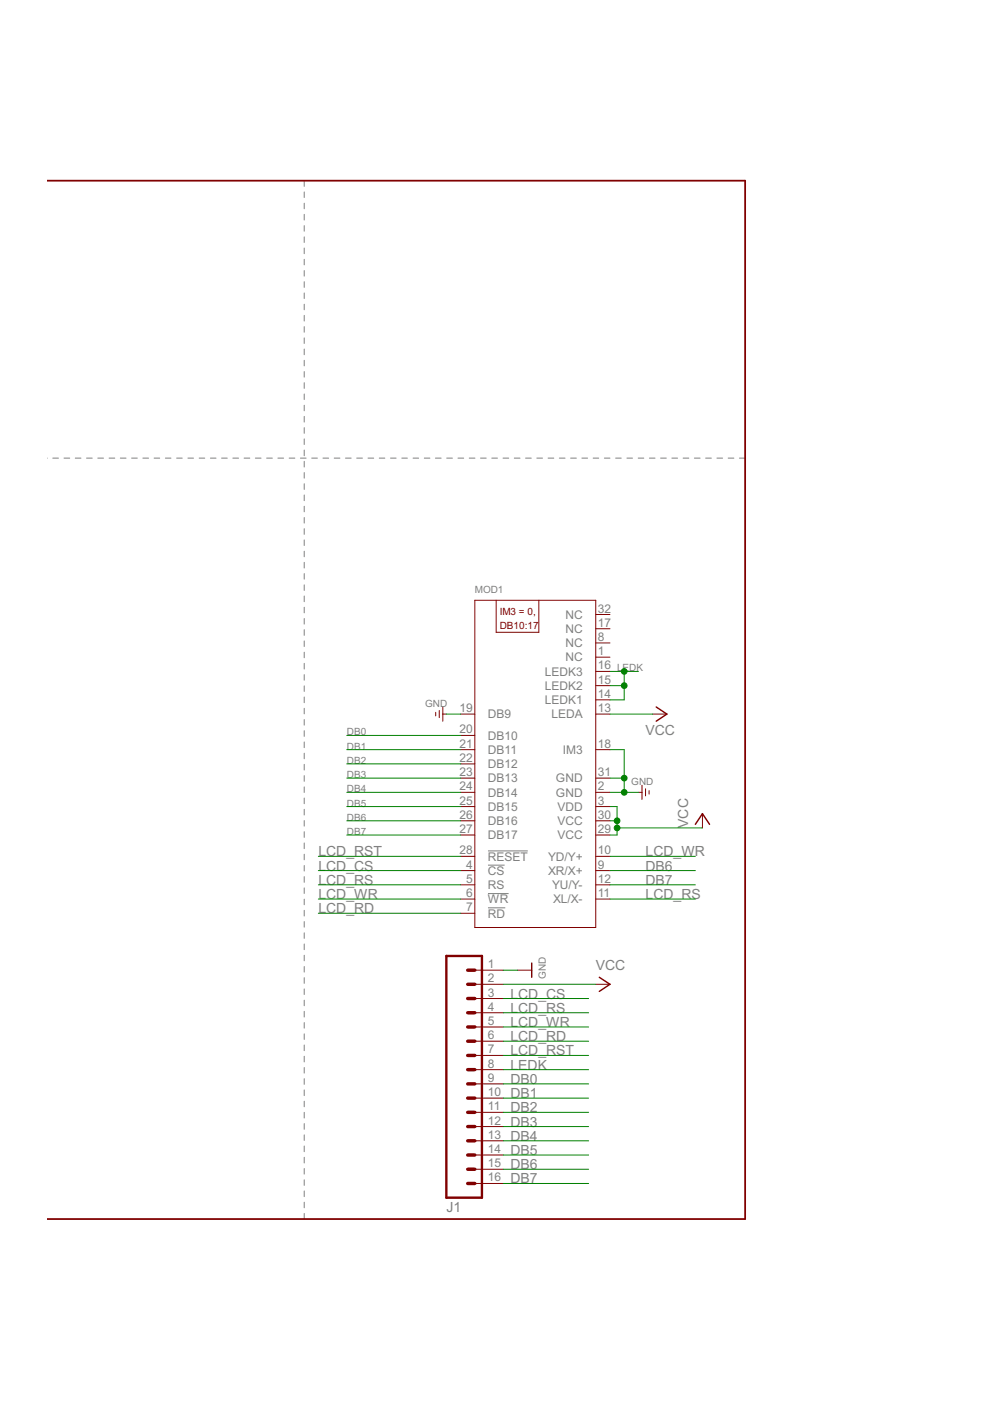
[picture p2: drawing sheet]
<svg xmlns="http://www.w3.org/2000/svg" width="176mm" height="250mm" viewBox="0 0 176 250" stroke-linecap="round" stroke-linejoin="round" font-family="sans-serif">
<g fill="none" stroke="#808080" stroke-width=".18">
<path d="M54.3 32.3v1M54.3 34.3v1M54.3 36.3v1M54.3 38.3v1M54.3 40.3v1M54.3 42.3v1M54.3 44.3v1M54.3 46.3v1M54.3 48.3v1M54.3 50.3v1M54.3 52.3v1M54.3 54.3v1"/>
<path d="M54.3 56.3v1M54.3 58.3v1M54.3 60.3v1M54.3 62.3v1M54.3 64.3v1M54.3 66.3v1M54.3 68.3v1M54.3 70.3v1M54.3 72.3v1M54.3 74.3v1.1M54.3 76.3v1.1M54.3 78.4v1"/>
<path d="M9.4 81.8h1M11.4 81.8h1M13.4 81.8h1.1M15.5 81.8h1M17.5 81.8h1M19.5 81.8h1M21.5 81.8h1M23.5 81.8h1M25.5 81.8h1M27.5 81.8h1M29.5 81.8h1M31.5 81.8h1"/>
<path d="M33.5 81.8h1M35.6 81.8h1M37.6 81.8h1M39.6 81.8h1M41.6 81.8h1M43.6 81.8h1M45.6 81.8h1M47.6 81.8h1M49.6 81.8h1M51.6 81.8h1M53.6 81.8h1.1M54.3 80.3v1.1"/>
<path d="M54.3 82.4v1M54.3 84.4v1M54.3 86.4v1M54.3 88.4v1M54.3 90.4v1M54.3 92.4v1M54.3 94.4v1M54.3 96.4v1M54.3 98.4v1M55.6 81.8h1.1M57.7 81.8h1M59.7 81.8h1"/>
<path d="M61.7 81.8h1M63.7 81.8h1M65.7 81.8h1M67.7 81.8h1M69.7 81.8h1M71.7 81.8h1M73.7 81.8h1M75.8 81.8h1M77.7 81.8h1.1M79.8 81.8h1M81.8 81.8h1M83.8 81.8h1"/>
<path d="M85.8 81.8h1M87.8 81.8h1M89.8 81.8h1M91.8 81.8h1M93.8 81.8h1M95.8 81.8h1.1M97.9 81.8h1M99.9 81.8h1M101.9 81.8h1M103.9 81.8h1M105.9 81.8h1M107.9 81.8h1"/>
<path d="M109.9 81.8h1M111.9 81.8h1M113.9 81.8h1M116 81.8h.9M117.9 81.8h1.1M120 81.8h1M122 81.8h1M124 81.8h1M126 81.8h1M128 81.8h1M130 81.8h1M132 81.8h1"/>
<path d="M54.3 100.4v1M54.3 102.4v1M54.3 104.4v1M54.3 106.4v1M54.3 108.4v1M54.3 110.4v1M54.3 112.4v1M54.3 114.4v1M54.3 116.4v1M54.3 118.4v1M54.3 120.4v1M54.3 122.4v1"/>
<path d="M54.3 124.4v1.1M54.3 126.4v1M54.3 128.5v1M54.3 130.5v1M54.3 132.5v1M54.3 134.5v1M54.3 136.5v1M54.3 138.5v1M54.3 140.5v1M54.3 142.5v1M54.3 144.5v1M54.3 146.5v1"/>
<path d="M54.3 148.5v1M54.3 150.5v1M54.3 152.5v1M54.3 154.5v1M54.3 156.5v1M54.3 158.5v1M87.1 154.5h3M87.1 159.5h3.7M87.1 151.9h7.1M54.3 160.5v1M54.3 162.5v1M54.3 164.5v1"/>
<path d="M54.3 166.5v1M54.3 168.5v1M54.3 170.5v1M54.3 172.6v.9M54.3 174.5v1.1M54.3 176.6v.9M54.3 178.6v1M87.1 162.1h3.1M54.3 180.6v1M54.3 182.6v1M54.3 184.6v1M54.3 186.6v1"/>
<path d="M54.3 188.6v1M54.3 190.6v1M54.3 192.6v1M54.3 194.6v1M54.3 196.6v1M54.3 198.6v1M54.3 200.6v1M54.3 202.6v1M54.3 204.6v1M54.3 206.6v1M54.3 208.6v1M54.3 210.6v1"/>
<path d="M54.3 212.6v1M54.3 214.6v1M54.3 216.6v1"/>
</g>
<path d="M8.5 32.3h124.5v185.3h-124.5" fill="none" stroke="#800000" stroke-width=".32"/>
<path d="M117.2 126.2l1.9 1.3-1.9 1.3M124.1 147.2l1.3-1.9 1.3 1.9M94.9 171.9v2.6M107 174.5l1.9 1.2-1.9 1.3" fill="none" stroke="#800000" stroke-width=".25"/>
<g fill="none" stroke="#800000" stroke-width=".18">
<path d="M84.8 107.2h21.6v58.4h-21.6zM88.6 107.2v5.7h7.6v-5.7M106.4 117.3h2.5M106.4 114.8h2.5M106.4 119.9h2.5M106.4 112.2h2.5M106.4 109.7h2.5M77.8 127.2v.6M78.4 126.9v1.2M79.1 127.5h.6M79.1 126.2v2.6M82.2 127.5h2.6"/>
<path d="M82.2 133.8h2.6M82.2 131.3h2.6M82.2 136.4h2.6M82.2 138.9h2.6M106.4 127.5h2.5M106.4 124.9h2.5M106.4 122.4h2.5M106.4 133.8h2.5M106.4 138.9h2.5M116.5 127.5h2.6M82.2 141.5h2.6M82.2 144h2.6"/>
<path d="M82.2 155.4h2.6M82.2 158h2.6M82.2 152.9h2.6M82.2 146.5h2.6M82.2 149.1h2.6M106.4 141.5h2.5M106.4 144h2.5M106.4 155.4h2.5M106.4 158h2.5M106.4 152.9h2.5M106.4 146.5h2.5M106.4 149.1h2.5"/>
<path d="M114 141.5h.6M114.6 140.2v2.5M115.3 140.8v1.3M115.9 141.1v.7M125.4 145.3v2.5M82.2 160.5h2.6M82.2 163h2.6M84.8 173.2h5.1M84.8 175.7h5.1M84.8 178.3h5.1M92.4 173.2h2.5M106.4 175.7h2.5"/>
<path d="M106.4 160.5h2.5M84.8 180.8h5.1M84.8 183.3h5.1M84.8 185.9h5.1M84.8 188.4h5.1M84.8 191h5.1M84.8 193.5h5.1M84.8 196h5.1M84.8 198.6h5.1M84.8 201.1h5.1M84.8 203.7h5.1M84.8 206.2h5.1"/>
<path d="M84.8 208.7h5.1M84.8 211.3h5.1"/>
</g>
<path d="M79.7 170.7h6.3v43.1h-6.3z" fill="none" stroke="#800000" stroke-width=".42"/>
<g fill="none" stroke="#800000" stroke-width=".61">
<path d="M83.5 178.3h1.3M83.5 175.7h1.3M83.5 173.2h1.3M83.5 183.3h1.3M83.5 180.8h1.3M83.5 185.9h1.3M83.5 188.4h1.3M83.5 191h1.3M83.5 193.5h1.3M83.5 196h1.3M83.5 198.6h1.3M83.5 201.1h1.3"/>
<path d="M83.5 203.7h1.3M83.5 206.2h1.3M83.5 208.7h1.3M83.5 211.3h1.3"/>
</g>
<g fill="none" stroke="#008000" stroke-width=".18">
<path d="M108.9 119.9h5.1M111.4 119.9v5h-2.5M61.9 138.9h20.3M61.9 133.8h20.3M61.9 131.3h20.3M61.9 136.4h20.3M79.7 127.5h2.5M108.9 138.9h2.5M108.9 133.8h2.5v7.7M108.9 127.5h7.6M108.9 122.4h2.5M56.8 152.9h25.4"/>
<path d="M56.8 155.4h25.4M56.8 158h25.4M61.9 141.5h20.3M61.9 146.5h20.3M61.9 149.1h20.3M61.9 144h20.3M108.9 141.5h5.1M108.9 152.9h15.2M108.9 155.4h15.2M108.9 158h15.2M108.9 146.5h1.3M108.9 144h1.3v5.1h-1.3"/>
<path d="M110.2 147.8h15.2M56.8 160.5h25.4M56.8 163h25.4M89.9 173.2h2.5M89.9 178.3h15.2M89.9 175.7h16.5M108.9 160.5h15.2M89.9 188.4h15.2M89.9 183.3h15.2M89.9 185.9h15.2M89.9 180.8h15.2M89.9 193.5h15.2"/>
<path d="M89.9 196h15.2M89.9 198.6h15.2M89.9 191h15.2M89.9 201.1h15.2M89.9 208.7h15.2M89.9 211.3h15.2M89.9 206.2h15.2M89.9 203.7h15.2"/>
</g>
<g fill="#008000" stroke="#008000" stroke-width=".18">
<circle cx="111.4" cy="141.5" r=".51"/>
<circle cx="111.4" cy="138.9" r=".51"/>
<circle cx="110.2" cy="147.8" r=".51"/>
<circle cx="110.2" cy="146.5" r=".51"/>
<circle cx="111.4" cy="119.9" r=".51"/>
<circle cx="111.4" cy="122.4" r=".51"/>
</g>
<g font-size="2.8" fill="#808080">
<text x="115.3" y="131.3">VCC</text>
<text x="122.9" y="147.8" transform="rotate(-90 122.9 147.8)">VCC</text>
<text x="56.8" y="152.9">LCD_RST</text>
<text x="56.8" y="155.4">LCD_CS</text>
<text x="115.3" y="152.9">LCD_WR</text>
<text x="115.3" y="155.4">DB6</text>
<text x="56.8" y="160.5">LCD_WR</text>
<text x="56.8" y="158">LCD_RS</text>
<text x="115.3" y="160.5">LCD_RS</text>
<text x="115.3" y="158">DB7</text>
<text x="56.8" y="163">LCD_RD</text>
<text x="106.4" y="173.2">VCC</text>
<text x="91.1" y="178.3">LCD_CS</text>
<text x="91.1" y="183.4">LCD_WR</text>
<text x="91.1" y="185.9">LCD_RD</text>
<text x="91.1" y="180.8">LCD_RS</text>
<text x="91.1" y="188.4">LCD_RST</text>
<text x="91.1" y="191">LEDK</text>
<text x="91.1" y="193.5">DB0</text>
<text x="91.1" y="196.1">DB1</text>
<text x="91.1" y="201.1">DB3</text>
<text x="91.1" y="203.7">DB4</text>
<text x="91.1" y="198.6">DB2</text>
<text x="91.1" y="208.7">DB6</text>
<text x="91.1" y="206.2">DB5</text>
<text x="91.1" y="211.3">DB7</text>
<text x="79.7" y="216.4">J1</text>
</g>
<g font-size="2.4" fill="#808080">
<text x="100.9" y="113">NC</text>
<text x="100.9" y="110.5">NC</text>
<text x="106.7" y="111.9">17</text>
<text x="106.7" y="109.4">32</text>
<text x="100.9" y="118.1">NC</text>
<text x="100.9" y="115.6">NC</text>
<text x="106.7" y="117">1</text>
<text x="106.7" y="114.4">8</text>
<text x="106.7" y="119.5">16</text>
<text x="97.3" y="125.7">LEDK1</text>
<text x="97.3" y="123.2">LEDK2</text>
<text x="97.3" y="120.6">LEDK3</text>
<text x="106.7" y="124.6">14</text>
<text x="106.7" y="122.1">15</text>
<text x="82.1" y="127.1">19</text>
<text x="82.1" y="130.9">20</text>
<text x="87.1" y="128.2">DB9</text>
<text x="98.5" y="128.3">LEDA</text>
<text x="106.7" y="127.1">13</text>
<text x="82.1" y="133.5">21</text>
<text x="82.1" y="136">22</text>
<text x="87.1" y="132.1">DB10</text>
<text x="87.1" y="134.6">DB11</text>
<text x="87.1" y="137.1">DB12</text>
<text x="100.5" y="134.6">IM3</text>
<text x="106.7" y="133.5">18</text>
<text x="82.1" y="138.6">23</text>
<text x="82.1" y="141.1">24</text>
<text x="82.1" y="143.6">25</text>
<text x="87.1" y="139.7">DB13</text>
<text x="87.1" y="142.2">DB14</text>
<text x="99.3" y="142.2">GND</text>
<text x="99.3" y="139.7">GND</text>
<text x="106.7" y="141.1">2</text>
<text x="106.7" y="143.6">3</text>
<text x="106.7" y="138.6">31</text>
<text x="82.1" y="146.2">26</text>
<text x="82.1" y="148.7">27</text>
<text x="87.1" y="144.8">DB15</text>
<text x="87.1" y="147.3">DB16</text>
<text x="87.1" y="149.8">DB17</text>
<text x="99.5" y="144.8">VDD</text>
<text x="99.5" y="149.8">VCC</text>
<text x="99.5" y="147.3">VCC</text>
<text x="106.7" y="148.7">29</text>
<text x="106.7" y="146.2">30</text>
<text x="82.1" y="152.5">28</text>
<text x="83.2" y="155.1">4</text>
<text x="87.1" y="153.6">RESET</text>
<text x="97.8" y="153.6">YD/Y+</text>
<text x="106.7" y="155.1">9</text>
<text x="106.7" y="152.5">10</text>
<text x="83.2" y="157.6">5</text>
<text x="83.2" y="160.1">6</text>
<text x="87.1" y="156.2">CS</text>
<text x="87.1" y="158.7">RS</text>
<text x="87.1" y="161.3">WR</text>
<text x="97.8" y="156.2">XR/X+</text>
<text x="98.6" y="158.7">YU/Y-</text>
<text x="98.7" y="161.3">XL/X-</text>
<text x="106.7" y="160.1">11</text>
<text x="106.7" y="157.6">12</text>
<text x="83.2" y="162.7">7</text>
<text x="87.1" y="163.8">RD</text>
<text x="87.1" y="172.8">1</text>
<text x="87.1" y="175.4">2</text>
<text x="87.1" y="177.9">3</text>
<text x="87.1" y="180.5">4</text>
<text x="87.1" y="183">5</text>
<text x="87.1" y="185.5">6</text>
<text x="87.1" y="188.1">7</text>
<text x="87.1" y="190.6">8</text>
<text x="87.1" y="193.2">9</text>
<text x="87.1" y="195.7">10</text>
<text x="87.1" y="198.2">11</text>
<text x="87.1" y="200.8">12</text>
<text x="87.1" y="203.3">13</text>
<text x="87.1" y="205.9">14</text>
<text x="87.1" y="208.4">15</text>
<text x="87.1" y="210.9">16</text>
</g>
<g font-size="2" fill="#808080">
<text x="84.8" y="105.9">MOD1</text>
<text x="110.2" y="119.9">LEDK</text>
<text x="61.9" y="131.3">DB0</text>
<text x="75.9" y="126.2">GND</text>
<text x="61.9" y="133.8">DB1</text>
<text x="61.9" y="136.4">DB2</text>
<text x="61.9" y="138.9">DB3</text>
<text x="61.9" y="144">DB5</text>
<text x="61.9" y="141.5">DB4</text>
<text x="112.7" y="140.2">GND</text>
<text x="61.9" y="146.5">DB6</text>
<text x="61.9" y="149.1">DB7</text>
<text x="97.5" y="174.7" transform="rotate(-90 97.5 174.7)">GND</text>
</g>
<g font-size="2" fill="#800000">
<text x="89.2" y="109.7">IM3 = 0,</text>
<text x="89.2" y="112.3">DB10:17</text>
</g>
</svg>
